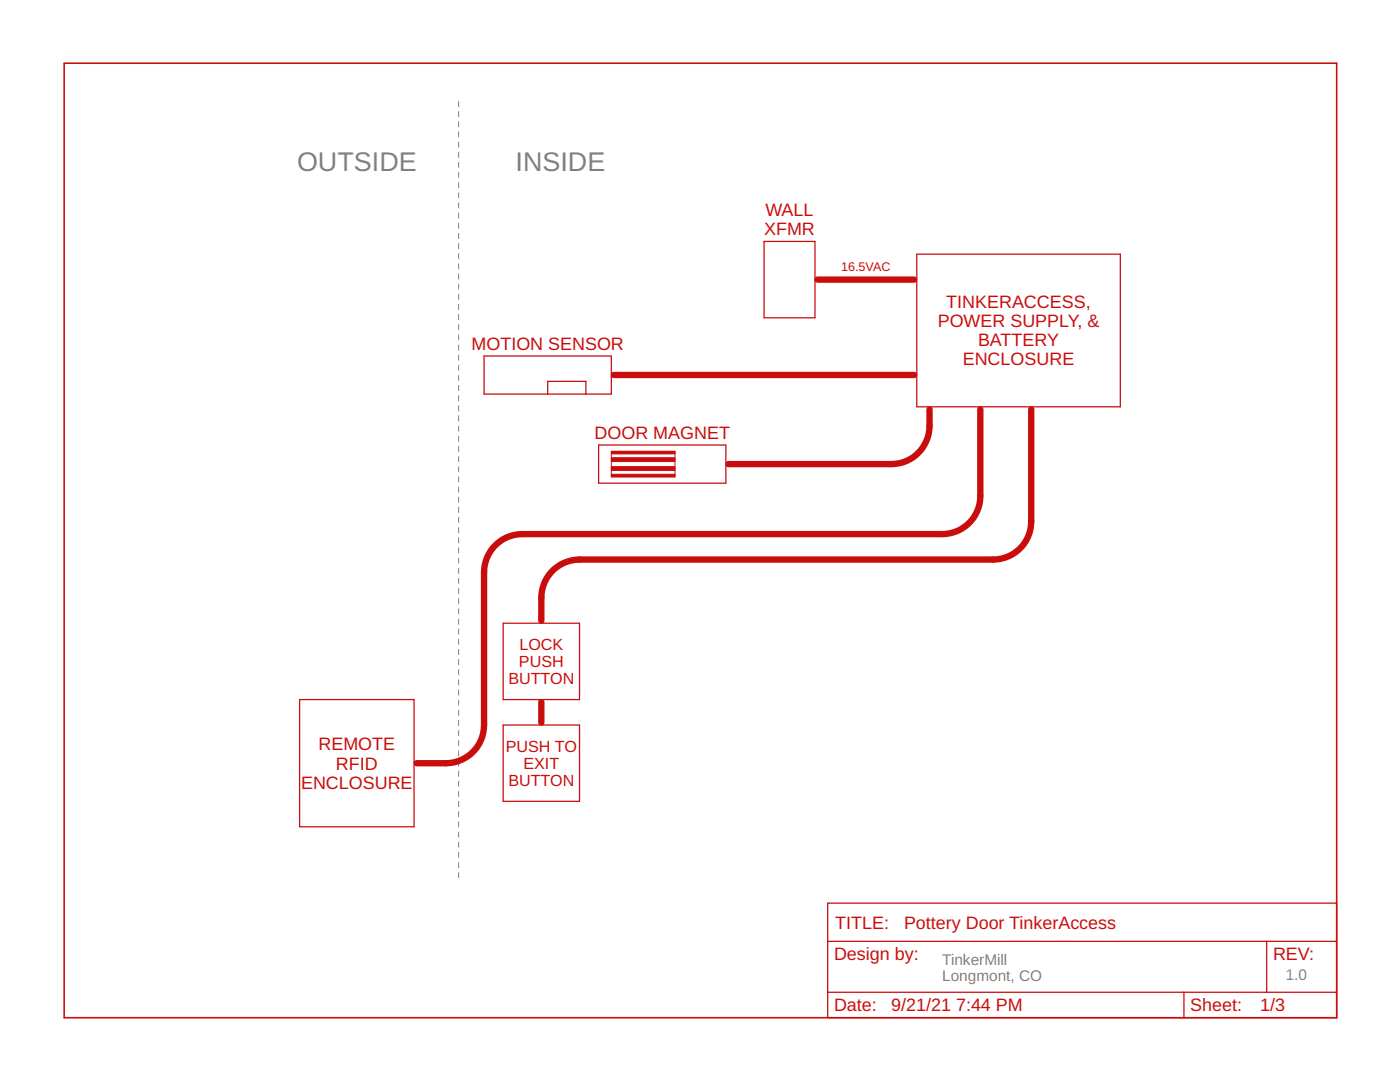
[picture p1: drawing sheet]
<svg xmlns="http://www.w3.org/2000/svg" width="279mm" height="216mm" viewBox="0 0 279 216" stroke-linecap="round" stroke-linejoin="round" font-family="sans-serif">
<g fill="none" stroke="#808080" stroke-width=".2">
<path d="M91.5 20.2v1.1M91.5 22.3v1M91.5 24.3v1M91.5 26.3v1M91.5 28.3v1.1M91.5 30.4v1M91.5 32.4v1M91.5 34.4v1M91.5 36.4v1.1M91.5 38.5v1M91.5 40.5v1M91.5 42.5v1"/>
<path d="M91.5 44.5v1.1M91.5 46.6v1M91.5 48.6v1M91.5 50.6v1M91.5 52.6v1.1M91.5 54.7v1M91.5 56.7v1M91.5 58.7v1M91.5 60.7v1.1M91.5 62.8v1M91.5 64.8v1M91.5 66.8v1"/>
<path d="M91.5 68.8v1M91.5 70.8v1.1M91.5 72.9v1M91.5 74.9v1M91.5 76.9v1.1M91.5 79v1M91.5 81v1M91.5 83v1M91.5 85v1M91.5 87.1v1M91.5 89.1v1M91.5 91.1v1"/>
<path d="M91.5 93.1v1M91.5 95.1v1.1M91.5 97.2v1M91.5 99.2v1M91.5 101.2v1.1M91.5 103.3v1M91.5 105.3v1M91.5 107.3v1M91.5 109.3v1M91.5 111.4v1M91.5 113.4v1M91.5 115.4v1"/>
<path d="M91.5 117.4v1M91.5 119.4v1.1M91.5 121.5v1M91.5 123.5v1M91.5 125.5v1.1M91.5 127.6v1M91.5 129.6v1M91.5 131.6v1M91.5 133.6v1M91.5 135.6v1.1M91.5 137.7v1M91.5 139.7v1"/>
<path d="M91.5 141.7v1M91.5 143.7v1.1M91.5 145.8v1M91.5 147.8v1M91.5 149.8v1M91.5 151.8v1.1M91.5 153.9v1M91.5 155.9v1M91.5 157.9v1M91.5 159.9v1.1M91.5 162v1M91.5 164v1"/>
<path d="M91.5 166v1M91.5 168v1.1M91.5 170.1v1M91.5 172.1v1M91.5 174.1v1"/>
</g>
<g fill="none" stroke="#c90d0c" stroke-width=".25">
<path d="M152.5 48.2h10.1v15.2h-10.1zM183 50.7h40.6v30.5h-40.6zM96.6 71h25.4v7.6h-25.4zM109.3 78.6v-2.5h7.6v2.5M119.5 88.8h25.4v7.6h-25.4zM59.8 139.6h22.8v25.4h-22.8zM100.4 124.4h15.3v15.2h-15.3zM100.4 144.7h15.3v15.2h-15.3zM165.2 180.2h101.6v22.9h-101.6zM165.2 187.8h101.6M165.2 198h101.6M236.3 198v5.1"/>
<path d="M252.8 187.8v10.2"/>
</g>
<path d="M163.2 55.8h19.3M122.5 74.8h60M185.5 81.7a14.1 14.1 0 0 1-.4 5.7 7.6 7.6 0 0 1-7.2 5.2h-32.5M195.6 81.7v17.3a7.6 7.6 0 0 1-7.6 7.6h-83.8a7.6 7.6 0 0 0-7.6 7.6v30.5a7.6 7.6 0 0 1-7.6 7.6h-5.9M205.8 81.7v22.3a7.6 7.6 0 0 1-7.6 7.7h-82.5a7.6 7.6 0 0 0-7.7 7.6v4.5M108 140.1v4.1" fill="none" stroke="#c90d0c" stroke-width="1.3"/>
<path d="M122 90.1h12.7v5h-12.7z" fill="none" stroke="#c90d0c" stroke-width=".2"/>
<g fill="#c90d0c" stroke="#c90d0c" stroke-width=".2">
<path d="M122 90.1h12.7v.5h-12.7z"/>
<path d="M122 94.6h12.7v.5h-12.7z"/>
<path d="M122 91.3h12.7v.8h-12.7z"/>
<path d="M122 93.1h12.7v.8h-12.7z"/>
</g>
<path d="M12.8 12.6h254v190.5h-254z" fill="none" stroke="#c90d0c" stroke-width=".32"/>
<g font-size="5.4" fill="#808080">
<text x="59.3" y="34.2">OUTSIDE</text>
<text x="102.9" y="34.2">INSIDE</text>
</g>
<g font-size="3.6" fill="#c90d0c">
<text x="152.5" y="46.9">XFMR</text>
<text x="152.8" y="43.1">WALL</text>
<text x="187.1" y="65.3">POWER SUPPLY, &amp;</text>
<text x="188.9" y="61.5">TINKERACCESS,</text>
<text x="94.1" y="69.8">MOTION SENSOR</text>
<text x="195.2" y="69.1">BATTERY</text>
<text x="192.1" y="72.9">ENCLOSURE</text>
<text x="118.7" y="87.5">DOOR MAGNET</text>
<text x="63.6" y="149.7">REMOTE</text>
<text x="67" y="153.6">RFID</text>
<text x="60.1" y="157.4">ENCLOSURE</text>
<text x="166.7" y="185.3">TITLE:</text>
<text x="180.4" y="185.3">Pottery Door TinkerAccess</text>
<text x="166.4" y="191.6">Design by:</text>
<text x="254.1" y="191.6">REV:</text>
<text x="166.4" y="201.8">Date:</text>
<text x="177.9" y="201.8">9/21/21</text>
<text x="190.8" y="201.8">7:44 PM</text>
<text x="237.6" y="201.8">Sheet:</text>
<text x="251.5" y="201.8">1/3</text>
</g>
<g font-size="3.2" fill="#c90d0c">
<text x="103.7" y="129.7">LOCK</text>
<text x="101.5" y="136.5">BUTTON</text>
<text x="103.6" y="133.1">PUSH</text>
<text x="100.9" y="150">PUSH TO</text>
<text x="104.5" y="153.4">EXIT</text>
<text x="101.5" y="156.9">BUTTON</text>
</g>
<g font-size="3.1" fill="#808080">
<text x="188" y="192.6">TinkerMill</text>
<text x="188" y="195.8">Longmont, CO</text>
<text x="256.6" y="195.5">1.0</text>
</g>
<text font-size="2.5" fill="#c90d0c" x="167.9" y="54.1">16.5VAC</text>
</svg>
